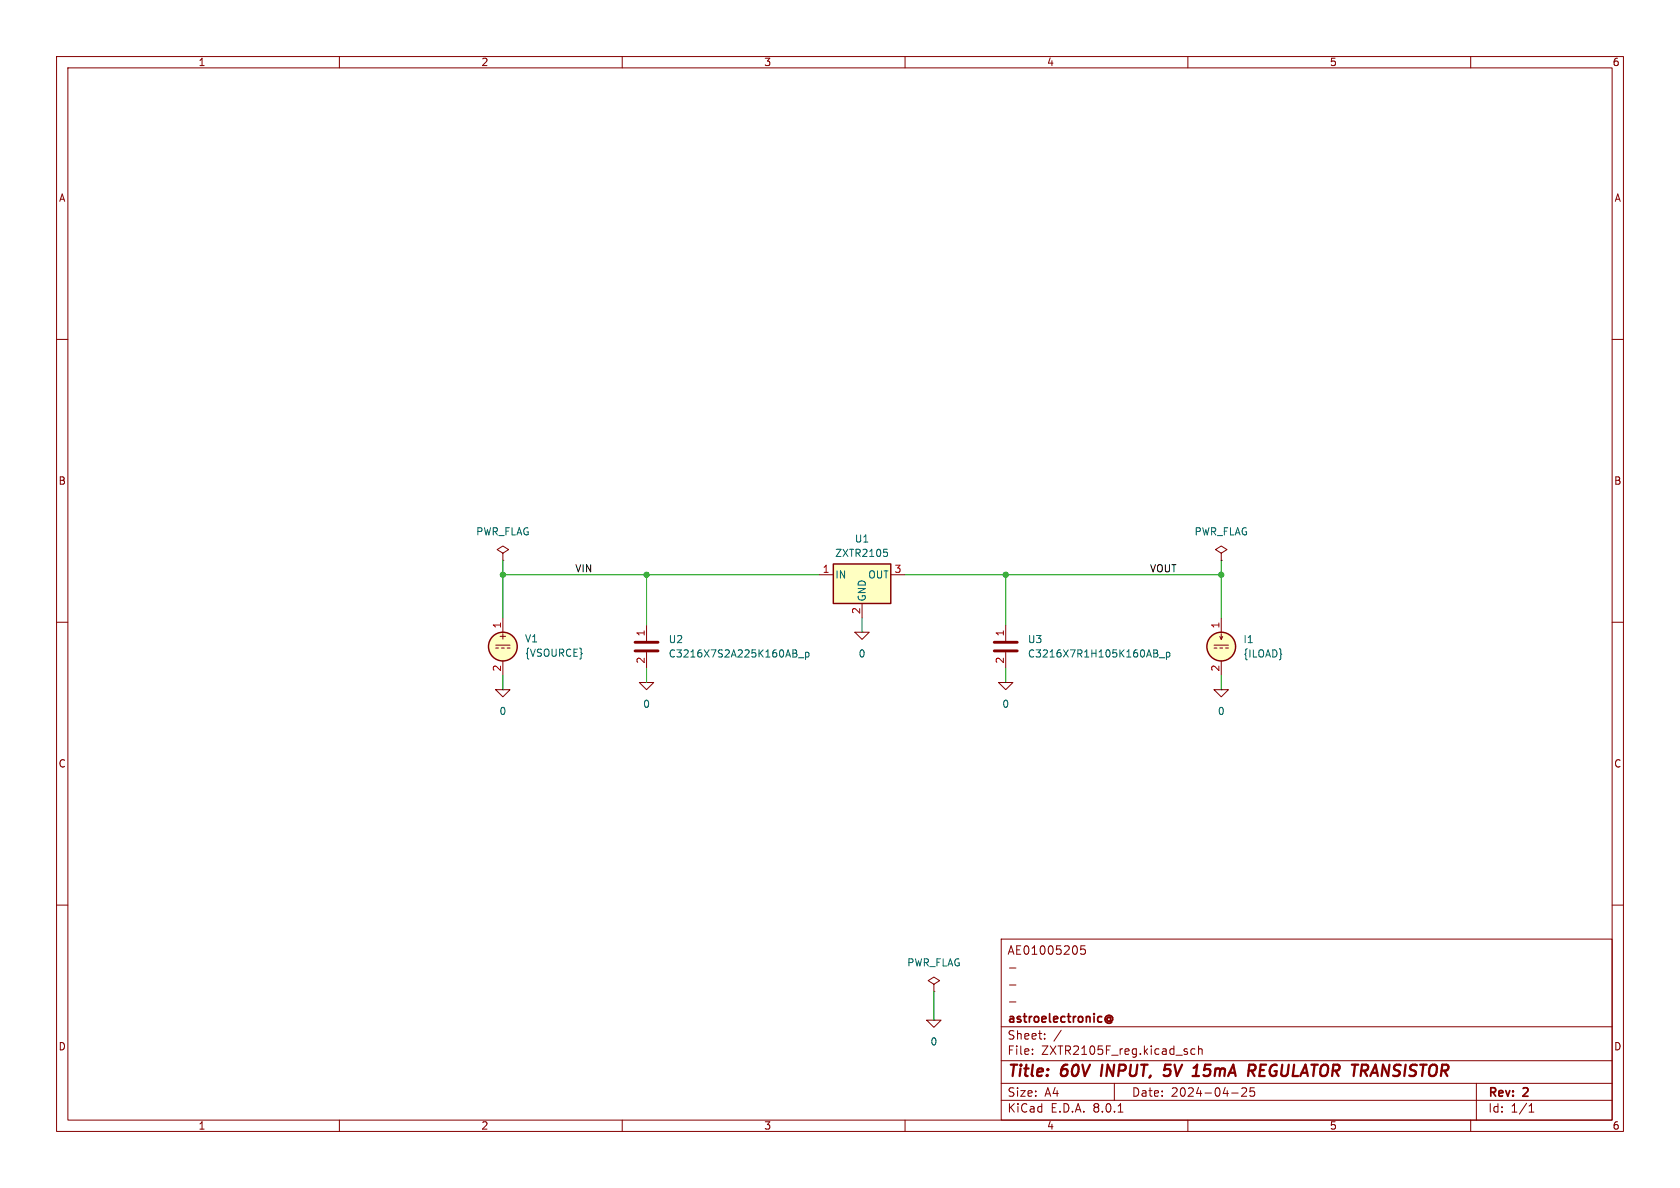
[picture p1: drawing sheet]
(kicad_sch
 (version 20231120)
 (generator "eeschema")
 (generator_version "8.0")
 (paper "A4")
 (title_block
  (title "60V INPUT, 5V 15mA REGULATOR TRANSISTOR")
  (date "2024-04-25")
  (rev "2")
  (company "astroelectronic@")
  (comment 1 "-")
  (comment 2 "-")
  (comment 3 "-")
  (comment 4 "AE01005205"))
 (lib_symbols
  (symbol "ZXTR2105F:0"
   (power)
   (pin_numbers hide)
   (pin_names
    (offset 0) hide) (exclude_from_sim no) (in_bom yes) (on_board yes)
   (property "Reference" "#GND" (at 0 -5.08 0) (effects (font (size 1.27 1.27)) (hide yes)))
   (property "Value" "0" (at 0 -2.54 0) (effects (font (size 1.27 1.27))))
   (property "Footprint" "" (at 0 0 0) (effects (font (size 1.27 1.27)) (hide yes)))
   (property "Datasheet" "https://ngspice.sourceforge.io/docs/ngspice-html-manual/manual.xhtml#subsec_Circuit_elements__device" (at 0 -10.16 0) (effects (font (size 1.27 1.27)) (hide yes)))
   (property "Description" "0V reference potential for simulation" (at 0 -7.62 0) (effects (font (size 1.27 1.27)) (hide yes)))
   (symbol "0_0_1"
    (polyline (pts (xy -1.27 0) (xy 0 -1.27) (xy 1.27 0) (xy -1.27 0)) (stroke (width 0) (type default)) (fill (type none))))
   (symbol "0_1_1"
    (pin power_in line (at 0 0 0) (length 0) (name "~" (effects (font (size 1.016 1.016)))) (number "1" (effects (font (size 1.016 1.016)))))))
  (symbol "ZXTR2105F:C"
   (pin_names
    (offset 0.254) hide) (exclude_from_sim no) (in_bom yes) (on_board yes)
   (property "Reference" "C" (at 0.635 2.54 0) (effects (font (size 1.27 1.27)) (justify left)))
   (property "Value" "C" (at 0.635 -2.54 0) (effects (font (size 1.27 1.27)) (justify left)))
   (property "Footprint" "" (at 0.9652 -3.81 0) (effects (font (size 1.27 1.27)) (hide yes)))
   (property "Datasheet" "~" (at 0 0 0) (effects (font (size 1.27 1.27)) (hide yes)))
   (property "Description" "Unpolarized capacitor" (at 0 0 0) (effects (font (size 1.27 1.27)) (hide yes)))
   (symbol "C_0_1"
    (polyline (pts (xy -2.032 -0.762) (xy 2.032 -0.762)) (stroke (width 0.508) (type default)) (fill (type none)))
    (polyline (pts (xy -2.032 0.762) (xy 2.032 0.762)) (stroke (width 0.508) (type default)) (fill (type none))))
   (symbol "C_1_1"
    (pin passive line (at 0 3.81 270) (length 2.794) (name "~" (effects (font (size 1.27 1.27)))) (number "1" (effects (font (size 1.27 1.27)))))
    (pin passive line (at 0 -3.81 90) (length 2.794) (name "~" (effects (font (size 1.27 1.27)))) (number "2" (effects (font (size 1.27 1.27)))))))
  (symbol "ZXTR2105F:IDC"
   (pin_names
    (offset 0.0254) hide) (exclude_from_sim no) (in_bom yes) (on_board yes)
   (property "Reference" "I" (at 2.54 2.54 0) (effects (font (size 1.27 1.27)) (justify left)))
   (property "Value" "1" (at 2.54 0 0) (effects (font (size 1.27 1.27)) (justify left)))
   (property "Footprint" "" (at 0 0 0) (effects (font (size 1.27 1.27)) (hide yes)))
   (property "Datasheet" "https://ngspice.sourceforge.io/docs/ngspice-html-manual/manual.xhtml#sec_Independent_Sources_for" (at 0 0 0) (effects (font (size 1.27 1.27)) (hide yes)))
   (property "Description" "Current source, DC" (at 0 0 0) (effects (font (size 1.27 1.27)) (hide yes)))
   (property "Sim.Pins" "1=+ 2=-" (at 0 0 0) (effects (font (size 1.27 1.27)) (hide yes)))
   (property "Sim.Type" "DC" (at 0 0 0) (effects (font (size 1.27 1.27)) (hide yes)))
   (property "Sim.Device" "I" (at 0 0 0) (effects (font (size 1.27 1.27)) (hide yes)))
   (symbol "IDC_0_0"
    (polyline (pts (xy -1.27 0.254) (xy 1.27 0.254)) (stroke (width 0) (type default)) (fill (type none)))
    (polyline (pts (xy -0.762 -0.254) (xy -1.27 -0.254)) (stroke (width 0) (type default)) (fill (type none)))
    (polyline (pts (xy 0.254 -0.254) (xy -0.254 -0.254)) (stroke (width 0) (type default)) (fill (type none)))
    (polyline (pts (xy 1.27 -0.254) (xy 0.762 -0.254)) (stroke (width 0) (type default)) (fill (type none))))
   (symbol "IDC_0_1"
    (polyline (pts (xy 0 1.27) (xy 0 2.286)) (stroke (width 0) (type default)) (fill (type none)))
    (polyline (pts (xy -0.254 1.778) (xy 0 1.27) (xy 0.254 1.778)) (stroke (width 0) (type default)) (fill (type none)))
    (circle (center 0 0) (radius 2.54) (stroke (width 0.254) (type default)) (fill (type background))))
   (symbol "IDC_1_1"
    (pin passive line (at 0 5.08 270) (length 2.54) (name "~" (effects (font (size 1.27 1.27)))) (number "1" (effects (font (size 1.27 1.27)))))
    (pin passive line (at 0 -5.08 90) (length 2.54) (name "~" (effects (font (size 1.27 1.27)))) (number "2" (effects (font (size 1.27 1.27)))))))
  (symbol "ZXTR2105F:PWR_FLAG"
   (power)
   (pin_numbers hide)
   (pin_names
    (offset 0) hide) (exclude_from_sim no) (in_bom yes) (on_board yes)
   (property "Reference" "#FLG" (at 0 1.905 0) (effects (font (size 1.27 1.27)) (hide yes)))
   (property "Value" "PWR_FLAG" (at 0 3.81 0) (effects (font (size 1.27 1.27))))
   (property "Footprint" "" (at 0 0 0) (effects (font (size 1.27 1.27)) (hide yes)))
   (property "Datasheet" "~" (at 0 0 0) (effects (font (size 1.27 1.27)) (hide yes)))
   (property "Description" "Special symbol for telling ERC where power comes from" (at 0 0 0) (effects (font (size 1.27 1.27)) (hide yes)))
   (symbol "PWR_FLAG_0_0"
    (pin power_out line (at 0 0 90) (length 0) (name "~" (effects (font (size 1.27 1.27)))) (number "1" (effects (font (size 1.27 1.27))))))
   (symbol "PWR_FLAG_0_1"
    (polyline (pts (xy 0 0) (xy 0 1.27) (xy -1.016 1.905) (xy 0 2.54) (xy 1.016 1.905) (xy 0 1.27)) (stroke (width 0) (type default)) (fill (type none)))))
  (symbol "ZXTR2105F:VDC"
   (pin_names
    (offset 0.0254) hide) (exclude_from_sim no) (in_bom yes) (on_board yes)
   (property "Reference" "V" (at 2.54 2.54 0) (effects (font (size 1.27 1.27)) (justify left)))
   (property "Value" "1" (at 2.54 0 0) (effects (font (size 1.27 1.27)) (justify left)))
   (property "Footprint" "" (at 0 0 0) (effects (font (size 1.27 1.27)) (hide yes)))
   (property "Datasheet" "https://ngspice.sourceforge.io/docs/ngspice-html-manual/manual.xhtml#sec_Independent_Sources_for" (at 0 0 0) (effects (font (size 1.27 1.27)) (hide yes)))
   (property "Description" "Voltage source, DC" (at 0 0 0) (effects (font (size 1.27 1.27)) (hide yes)))
   (property "Sim.Pins" "1=+ 2=-" (at 0 0 0) (effects (font (size 1.27 1.27)) (hide yes)))
   (property "Sim.Type" "DC" (at 0 0 0) (effects (font (size 1.27 1.27)) (hide yes)))
   (property "Sim.Device" "V" (at 0 0 0) (effects (font (size 1.27 1.27)) (justify left) (hide yes)))
   (symbol "VDC_0_0"
    (polyline (pts (xy -1.27 0.254) (xy 1.27 0.254)) (stroke (width 0) (type default)) (fill (type none)))
    (polyline (pts (xy -0.762 -0.254) (xy -1.27 -0.254)) (stroke (width 0) (type default)) (fill (type none)))
    (polyline (pts (xy 0.254 -0.254) (xy -0.254 -0.254)) (stroke (width 0) (type default)) (fill (type none)))
    (polyline (pts (xy 1.27 -0.254) (xy 0.762 -0.254)) (stroke (width 0) (type default)) (fill (type none)))
    (text "+" (at 0 1.905 0) (effects (font (size 1.27 1.27)))))
   (symbol "VDC_0_1"
    (circle (center 0 0) (radius 2.54) (stroke (width 0.254) (type default)) (fill (type background))))
   (symbol "VDC_1_1"
    (pin passive line (at 0 5.08 270) (length 2.54) (name "~" (effects (font (size 1.27 1.27)))) (number "1" (effects (font (size 1.27 1.27)))))
    (pin passive line (at 0 -5.08 90) (length 2.54) (name "~" (effects (font (size 1.27 1.27)))) (number "2" (effects (font (size 1.27 1.27)))))))
  (symbol "ZXTR2105F:ZXTR2105F"
   (pin_names
    (offset 0.254)) (exclude_from_sim no) (in_bom yes) (on_board yes)
   (property "Reference" "U" (at -3.81 3.175 0) (effects (font (size 1.27 1.27))))
   (property "Value" "ZXTR2105F" (at 0 3.175 0) (effects (font (size 1.27 1.27)) (justify left)))
   (property "Footprint" "Package_TO_SOT_SMD:SOT-23-3" (at 0 5.715 0) (effects (font (size 1.27 1.27)
    (italic yes)) (hide yes)))
   (property "Datasheet" "https://www.diodes.com/part/view/ZXTR2105F" (at 0 -1.27 0) (effects (font (size 1.27 1.27)) (hide yes)))
   (property "Description" "60V INPUT, 5V 15mA REGULATOR TRANSISTOR " (at 0 0 0) (effects (font (size 1.27 1.27)) (hide yes)))
   (symbol "ZXTR2105F_0_1"
    (rectangle (start -5.08 1.905) (end 5.08 -5.08) (stroke (width 0.254) (type default)) (fill (type background))))
   (symbol "ZXTR2105F_1_1"
    (pin passive line (at -7.62 0 0) (length 2.54) (name "IN" (effects (font (size 1.27 1.27)))) (number "1" (effects (font (size 1.27 1.27)))))
    (pin passive line (at 0 -7.62 90) (length 2.54) (name "GND" (effects (font (size 1.27 1.27)))) (number "2" (effects (font (size 1.27 1.27)))))
    (pin passive line (at 7.62 0 180) (length 2.54) (name "OUT" (effects (font (size 1.27 1.27)))) (number "3" (effects (font (size 1.27 1.27))))))))
 (junction
  (at 114.3 101.6)
  (diameter 0)
  (color 0 0 0 0))
 (junction
  (at 88.9 101.6)
  (diameter 0)
  (color 0 0 0 0))
 (junction
  (at 177.8 101.6)
  (diameter 0)
  (color 0 0 0 0))
 (junction
  (at 215.9 101.6)
  (diameter 0)
  (color 0 0 0 0))
 (wire
  (pts (xy 177.8 101.6) (xy 215.9 101.6))
  (stroke (width 0) (type default)))
 (wire
  (pts (xy 88.9 109.22) (xy 88.9 101.6))
  (stroke (width 0) (type default)))
 (wire
  (pts (xy 152.4 109.22) (xy 152.4 111.76))
  (stroke (width 0) (type default)))
 (wire
  (pts (xy 114.3 101.6) (xy 144.78 101.6))
  (stroke (width 0) (type default)))
 (wire
  (pts (xy 177.8 118.11) (xy 177.8 120.65))
  (stroke (width 0) (type default)))
 (wire
  (pts (xy 177.8 101.6) (xy 177.8 110.49))
  (stroke (width 0) (type default)))
 (wire
  (pts (xy 88.9 99.06) (xy 88.9 101.6))
  (stroke (width 0) (type default)))
 (wire
  (pts (xy 165.1 175.26) (xy 165.1 180.34))
  (stroke (width 0) (type default)))
 (wire
  (pts (xy 215.9 99.06) (xy 215.9 101.6))
  (stroke (width 0) (type default)))
 (wire
  (pts (xy 215.9 119.38) (xy 215.9 121.92))
  (stroke (width 0) (type default)))
 (wire
  (pts (xy 160.02 101.6) (xy 177.8 101.6))
  (stroke (width 0) (type default)))
 (wire
  (pts (xy 88.9 101.6) (xy 114.3 101.6))
  (stroke (width 0) (type default)))
 (wire
  (pts (xy 215.9 109.22) (xy 215.9 101.6))
  (stroke (width 0) (type default)))
 (wire
  (pts (xy 114.3 118.11) (xy 114.3 120.65))
  (stroke (width 0) (type default)))
 (wire
  (pts (xy 88.9 119.38) (xy 88.9 121.92))
  (stroke (width 0) (type default)))
 (wire
  (pts (xy 114.3 110.49) (xy 114.3 101.6))
  (stroke (width 0) (type default)))
 (label "VOUT"
  (at 203.2 101.6 0)
  (fields_autoplaced yes)
  (effects (font (size 1.27 1.27)) (justify left bottom)))
 (label "VIN"
  (at 101.6 101.6 0)
  (fields_autoplaced yes)
  (effects (font (size 1.27 1.27)) (justify left bottom)))
 (symbol
  (lib_id "ZXTR2105F:C")
  (at 114.3 114.3 0)
  (unit 1)
  (exclude_from_sim no)
  (in_bom yes)
  (on_board yes)
  (dnp no)
  (fields_autoplaced yes)
  (property "Reference" "U2" (at 118.11 113.0299 0) (effects (font (size 1.27 1.27)) (justify left)))
  (property "Value" "C3216X7S2A225K160AB_p" (at 118.11 115.5699 0) (effects (font (size 1.27 1.27)) (justify left)))
  (property "Footprint" "" (at 115.2652 118.11 0) (effects (font (size 1.27 1.27)) (hide yes)))
  (property "Datasheet" "~" (at 114.3 114.3 0) (effects (font (size 1.27 1.27)) (hide yes)))
  (property "Description" "Unpolarized capacitor" (at 114.3 114.3 0) (effects (font (size 1.27 1.27)) (hide yes)))
  (property "Sim.Library" "C:\\AE\\ZXTR2105F\\_models\\c3216x7s2a225k160ab_p.mod" (at 114.3 114.3 0) (effects (font (size 1.27 1.27)) (hide yes)))
  (property "Sim.Name" "C3216X7S2A225K160AB_p" (at 114.3 114.3 0) (effects (font (size 1.27 1.27)) (hide yes)))
  (property "Sim.Device" "SUBCKT" (at 114.3 114.3 0) (effects (font (size 1.27 1.27)) (hide yes)))
  (property "Sim.Pins" "1=n1 2=n2" (at 114.3 114.3 0) (effects (font (size 1.27 1.27)) (hide yes)))
  (pin "1")
  (pin "2")
  (instances (project "ZXTR2105F_reg" (path "" (reference "U2") (unit 1))) (project "ZXTR2105F" (path "" (reference "U2") (unit 1)))))
 (symbol
  (lib_id "ZXTR2105F:0")
  (at 152.4 111.76 0)
  (unit 1)
  (exclude_from_sim no)
  (in_bom yes)
  (on_board yes)
  (dnp no)
  (fields_autoplaced yes)
  (property "Reference" "#GND01" (at 152.4 116.84 0) (effects (font (size 1.27 1.27)) (hide yes)))
  (property "Value" "0" (at 152.4 115.57 0) (effects (font (size 1.27 1.27))))
  (property "Footprint" "" (at 152.4 111.76 0) (effects (font (size 1.27 1.27)) (hide yes)))
  (property "Datasheet" "https://ngspice.sourceforge.io/docs/ngspice-html-manual/manual.xhtml#subsec_Circuit_elements__device" (at 152.4 121.92 0) (effects (font (size 1.27 1.27)) (hide yes)))
  (property "Description" "0V reference potential for simulation" (at 152.4 119.38 0) (effects (font (size 1.27 1.27)) (hide yes)))
  (pin "1")
  (instances (project "ZXTR2105F_reg" (path "" (reference "#GND01") (unit 1))) (project "ZXTR2105F" (path "" (reference "#GND01") (unit 1)))))
 (symbol
  (lib_id "ZXTR2105F:PWR_FLAG")
  (at 165.1 175.26 0)
  (unit 1)
  (exclude_from_sim no)
  (in_bom yes)
  (on_board yes)
  (dnp no)
  (fields_autoplaced yes)
  (property "Reference" "#FLG03" (at 165.1 173.355 0) (effects (font (size 1.27 1.27)) (hide yes)))
  (property "Value" "PWR_FLAG" (at 165.1 170.18 0) (effects (font (size 1.27 1.27))))
  (property "Footprint" "" (at 165.1 175.26 0) (effects (font (size 1.27 1.27)) (hide yes)))
  (property "Datasheet" "~" (at 165.1 175.26 0) (effects (font (size 1.27 1.27)) (hide yes)))
  (property "Description" "Special symbol for telling ERC where power comes from" (at 165.1 175.26 0) (effects (font (size 1.27 1.27)) (hide yes)))
  (pin "1")
  (instances (project "ZXTR2105F_reg" (path "" (reference "#FLG03") (unit 1))) (project "ZXTR2105F" (path "" (reference "#FLG03") (unit 1)))))
 (symbol
  (lib_id "ZXTR2105F:0")
  (at 215.9 121.92 0)
  (unit 1)
  (exclude_from_sim no)
  (in_bom yes)
  (on_board yes)
  (dnp no)
  (fields_autoplaced yes)
  (property "Reference" "#GND04" (at 215.9 127 0) (effects (font (size 1.27 1.27)) (hide yes)))
  (property "Value" "0" (at 215.9 125.73 0) (effects (font (size 1.27 1.27))))
  (property "Footprint" "" (at 215.9 121.92 0) (effects (font (size 1.27 1.27)) (hide yes)))
  (property "Datasheet" "https://ngspice.sourceforge.io/docs/ngspice-html-manual/manual.xhtml#subsec_Circuit_elements__device" (at 215.9 132.08 0) (effects (font (size 1.27 1.27)) (hide yes)))
  (property "Description" "0V reference potential for simulation" (at 215.9 129.54 0) (effects (font (size 1.27 1.27)) (hide yes)))
  (pin "1")
  (instances (project "ZXTR2105F_reg" (path "" (reference "#GND04") (unit 1))) (project "ZXTR2105F" (path "" (reference "#GND04") (unit 1)))))
 (symbol
  (lib_id "ZXTR2105F:IDC")
  (at 215.9 114.3 0)
  (unit 1)
  (exclude_from_sim no)
  (in_bom yes)
  (on_board yes)
  (dnp no)
  (fields_autoplaced yes)
  (property "Reference" "I1" (at 219.71 113.0299 0) (effects (font (size 1.27 1.27)) (justify left)))
  (property "Value" "{ILOAD}" (at 219.71 115.5699 0) (effects (font (size 1.27 1.27)) (justify left)))
  (property "Footprint" "" (at 215.9 114.3 0) (effects (font (size 1.27 1.27)) (hide yes)))
  (property "Datasheet" "https://ngspice.sourceforge.io/docs/ngspice-html-manual/manual.xhtml#sec_Independent_Sources_for" (at 215.9 114.3 0) (effects (font (size 1.27 1.27)) (hide yes)))
  (property "Description" "Current source, DC" (at 215.9 114.3 0) (effects (font (size 1.27 1.27)) (hide yes)))
  (property "Sim.Pins" "1=+ 2=-" (at 215.9 114.3 0) (effects (font (size 1.27 1.27)) (hide yes)))
  (property "Sim.Type" "DC" (at 215.9 114.3 0) (effects (font (size 1.27 1.27)) (hide yes)))
  (property "Sim.Device" "I" (at 215.9 114.3 0) (effects (font (size 1.27 1.27)) (hide yes)))
  (pin "1")
  (pin "2")
  (instances (project "ZXTR2105F_reg" (path "" (reference "I1") (unit 1))) (project "ZXTR2105F" (path "" (reference "I1") (unit 1)))))
 (symbol
  (lib_id "ZXTR2105F:0")
  (at 177.8 120.65 0)
  (unit 1)
  (exclude_from_sim no)
  (in_bom yes)
  (on_board yes)
  (dnp no)
  (fields_autoplaced yes)
  (property "Reference" "#GND03" (at 177.8 125.73 0) (effects (font (size 1.27 1.27)) (hide yes)))
  (property "Value" "0" (at 177.8 124.46 0) (effects (font (size 1.27 1.27))))
  (property "Footprint" "" (at 177.8 120.65 0) (effects (font (size 1.27 1.27)) (hide yes)))
  (property "Datasheet" "https://ngspice.sourceforge.io/docs/ngspice-html-manual/manual.xhtml#subsec_Circuit_elements__device" (at 177.8 130.81 0) (effects (font (size 1.27 1.27)) (hide yes)))
  (property "Description" "0V reference potential for simulation" (at 177.8 128.27 0) (effects (font (size 1.27 1.27)) (hide yes)))
  (pin "1")
  (instances (project "ZXTR2105F_reg" (path "" (reference "#GND03") (unit 1))) (project "ZXTR2105F" (path "" (reference "#GND03") (unit 1)))))
 (symbol
  (lib_id "ZXTR2105F:PWR_FLAG")
  (at 88.9 99.06 0)
  (unit 1)
  (exclude_from_sim no)
  (in_bom yes)
  (on_board yes)
  (dnp no)
  (fields_autoplaced yes)
  (property "Reference" "#FLG01" (at 88.9 97.155 0) (effects (font (size 1.27 1.27)) (hide yes)))
  (property "Value" "PWR_FLAG" (at 88.9 93.98 0) (effects (font (size 1.27 1.27))))
  (property "Footprint" "" (at 88.9 99.06 0) (effects (font (size 1.27 1.27)) (hide yes)))
  (property "Datasheet" "~" (at 88.9 99.06 0) (effects (font (size 1.27 1.27)) (hide yes)))
  (property "Description" "Special symbol for telling ERC where power comes from" (at 88.9 99.06 0) (effects (font (size 1.27 1.27)) (hide yes)))
  (pin "1")
  (instances (project "ZXTR2105F_reg" (path "" (reference "#FLG01") (unit 1))) (project "ZXTR2105F" (path "" (reference "#FLG01") (unit 1)))))
 (symbol
  (lib_id "ZXTR2105F:0")
  (at 114.3 120.65 0)
  (unit 1)
  (exclude_from_sim no)
  (in_bom yes)
  (on_board yes)
  (dnp no)
  (fields_autoplaced yes)
  (property "Reference" "#GND02" (at 114.3 125.73 0) (effects (font (size 1.27 1.27)) (hide yes)))
  (property "Value" "0" (at 114.3 124.46 0) (effects (font (size 1.27 1.27))))
  (property "Footprint" "" (at 114.3 120.65 0) (effects (font (size 1.27 1.27)) (hide yes)))
  (property "Datasheet" "https://ngspice.sourceforge.io/docs/ngspice-html-manual/manual.xhtml#subsec_Circuit_elements__device" (at 114.3 130.81 0) (effects (font (size 1.27 1.27)) (hide yes)))
  (property "Description" "0V reference potential for simulation" (at 114.3 128.27 0) (effects (font (size 1.27 1.27)) (hide yes)))
  (pin "1")
  (instances (project "ZXTR2105F_reg" (path "" (reference "#GND02") (unit 1))) (project "ZXTR2105F" (path "" (reference "#GND02") (unit 1)))))
 (symbol
  (lib_id "ZXTR2105F:0")
  (at 165.1 180.34 0)
  (unit 1)
  (exclude_from_sim no)
  (in_bom yes)
  (on_board yes)
  (dnp no)
  (fields_autoplaced yes)
  (property "Reference" "#GND05" (at 165.1 185.42 0) (effects (font (size 1.27 1.27)) (hide yes)))
  (property "Value" "0" (at 165.1 184.15 0) (effects (font (size 1.27 1.27))))
  (property "Footprint" "" (at 165.1 180.34 0) (effects (font (size 1.27 1.27)) (hide yes)))
  (property "Datasheet" "https://ngspice.sourceforge.io/docs/ngspice-html-manual/manual.xhtml#subsec_Circuit_elements__device" (at 165.1 190.5 0) (effects (font (size 1.27 1.27)) (hide yes)))
  (property "Description" "0V reference potential for simulation" (at 165.1 187.96 0) (effects (font (size 1.27 1.27)) (hide yes)))
  (pin "1")
  (instances (project "ZXTR2105F_reg" (path "" (reference "#GND05") (unit 1))) (project "ZXTR2105F" (path "" (reference "#GND05") (unit 1)))))
 (symbol
  (lib_id "ZXTR2105F:ZXTR2105F")
  (at 152.4 101.6 0)
  (unit 1)
  (exclude_from_sim no)
  (in_bom yes)
  (on_board yes)
  (dnp no)
  (fields_autoplaced yes)
  (property "Reference" "U1" (at 152.4 95.25 0) (effects (font (size 1.27 1.27))))
  (property "Value" "ZXTR2105" (at 152.4 97.79 0) (effects (font (size 1.27 1.27))))
  (property "Footprint" "Package_TO_SOT_SMD:SOT-23-3" (at 152.4 95.885 0) (effects (font (size 1.27 1.27)
    (italic yes)) (hide yes)))
  (property "Datasheet" "https://www.diodes.com/part/view/ZXTR2105F" (at 152.4 102.87 0) (effects (font (size 1.27 1.27)) (hide yes)))
  (property "Description" "60V INPUT, 5V 15mA REGULATOR TRANSISTOR " (at 152.4 101.6 0) (effects (font (size 1.27 1.27)) (hide yes)))
  (property "Sim.Library" "C:\\AE\\ZXTR2105F\\_models\\ZXTR2105F.spice.txt" (at 152.4 101.6 0) (effects (font (size 1.27 1.27)) (hide yes)))
  (property "Sim.Name" "ZXTR2105" (at 152.4 101.6 0) (effects (font (size 1.27 1.27)) (hide yes)))
  (property "Sim.Device" "SUBCKT" (at 152.4 101.6 0) (effects (font (size 1.27 1.27)) (hide yes)))
  (property "Sim.Pins" "1=1 2=2 3=3" (at 152.4 101.6 0) (effects (font (size 1.27 1.27)) (hide yes)))
  (pin "2")
  (pin "3")
  (pin "1")
  (instances (project "ZXTR2105F_reg" (path "" (reference "U1") (unit 1))) (project "ZXTR2105F" (path "" (reference "U1") (unit 1)))))
 (symbol
  (lib_id "ZXTR2105F:C")
  (at 177.8 114.3 0)
  (unit 1)
  (exclude_from_sim no)
  (in_bom yes)
  (on_board yes)
  (dnp no)
  (fields_autoplaced yes)
  (property "Reference" "U3" (at 181.61 113.0299 0) (effects (font (size 1.27 1.27)) (justify left)))
  (property "Value" "C3216X7R1H105K160AB_p" (at 181.61 115.5699 0) (effects (font (size 1.27 1.27)) (justify left)))
  (property "Footprint" "" (at 178.7652 118.11 0) (effects (font (size 1.27 1.27)) (hide yes)))
  (property "Datasheet" "~" (at 177.8 114.3 0) (effects (font (size 1.27 1.27)) (hide yes)))
  (property "Description" "Unpolarized capacitor" (at 177.8 114.3 0) (effects (font (size 1.27 1.27)) (hide yes)))
  (property "Sim.Library" "C:\\AE\\ZXTR2105F\\_models\\c3216x7r1h105k160ab_p.mod" (at 177.8 114.3 0) (effects (font (size 1.27 1.27)) (hide yes)))
  (property "Sim.Name" "C3216X7R1H105K160AB_p" (at 177.8 114.3 0) (effects (font (size 1.27 1.27)) (hide yes)))
  (property "Sim.Device" "SUBCKT" (at 177.8 114.3 0) (effects (font (size 1.27 1.27)) (hide yes)))
  (property "Sim.Pins" "1=n1 2=n2" (at 177.8 114.3 0) (effects (font (size 1.27 1.27)) (hide yes)))
  (pin "1")
  (pin "2")
  (instances (project "ZXTR2105F_reg" (path "" (reference "U3") (unit 1))) (project "ZXTR2105F" (path "" (reference "U3") (unit 1)))))
 (symbol
  (lib_id "ZXTR2105F:PWR_FLAG")
  (at 215.9 99.06 0)
  (unit 1)
  (exclude_from_sim no)
  (in_bom yes)
  (on_board yes)
  (dnp no)
  (fields_autoplaced yes)
  (property "Reference" "#FLG02" (at 215.9 97.155 0) (effects (font (size 1.27 1.27)) (hide yes)))
  (property "Value" "PWR_FLAG" (at 215.9 93.98 0) (effects (font (size 1.27 1.27))))
  (property "Footprint" "" (at 215.9 99.06 0) (effects (font (size 1.27 1.27)) (hide yes)))
  (property "Datasheet" "~" (at 215.9 99.06 0) (effects (font (size 1.27 1.27)) (hide yes)))
  (property "Description" "Special symbol for telling ERC where power comes from" (at 215.9 99.06 0) (effects (font (size 1.27 1.27)) (hide yes)))
  (pin "1")
  (instances (project "ZXTR2105F_reg" (path "" (reference "#FLG02") (unit 1))) (project "ZXTR2105F" (path "" (reference "#FLG02") (unit 1)))))
 (symbol
  (lib_id "ZXTR2105F:0")
  (at 88.9 121.92 0)
  (unit 1)
  (exclude_from_sim no)
  (in_bom yes)
  (on_board yes)
  (dnp no)
  (fields_autoplaced yes)
  (property "Reference" "#GND06" (at 88.9 127 0) (effects (font (size 1.27 1.27)) (hide yes)))
  (property "Value" "0" (at 88.9 125.73 0) (effects (font (size 1.27 1.27))))
  (property "Footprint" "" (at 88.9 121.92 0) (effects (font (size 1.27 1.27)) (hide yes)))
  (property "Datasheet" "https://ngspice.sourceforge.io/docs/ngspice-html-manual/manual.xhtml#subsec_Circuit_elements__device" (at 88.9 132.08 0) (effects (font (size 1.27 1.27)) (hide yes)))
  (property "Description" "0V reference potential for simulation" (at 88.9 129.54 0) (effects (font (size 1.27 1.27)) (hide yes)))
  (pin "1")
  (instances (project "ZXTR2105F_reg" (path "" (reference "#GND06") (unit 1))) (project "ZXTR2105F" (path "" (reference "#GND06") (unit 1)))))
 (symbol
  (lib_id "ZXTR2105F:VDC")
  (at 88.9 114.3 0)
  (unit 1)
  (exclude_from_sim no)
  (in_bom yes)
  (on_board yes)
  (dnp no)
  (fields_autoplaced yes)
  (property "Reference" "V1" (at 92.71 112.9001 0) (effects (font (size 1.27 1.27)) (justify left)))
  (property "Value" "{VSOURCE}" (at 92.71 115.4401 0) (effects (font (size 1.27 1.27)) (justify left)))
  (property "Footprint" "" (at 88.9 114.3 0) (effects (font (size 1.27 1.27)) (hide yes)))
  (property "Datasheet" "https://ngspice.sourceforge.io/docs/ngspice-html-manual/manual.xhtml#sec_Independent_Sources_for" (at 88.9 114.3 0) (effects (font (size 1.27 1.27)) (hide yes)))
  (property "Description" "Voltage source, DC" (at 88.9 114.3 0) (effects (font (size 1.27 1.27)) (hide yes)))
  (property "Sim.Pins" "1=+ 2=-" (at 88.9 114.3 0) (effects (font (size 1.27 1.27)) (hide yes)))
  (property "Sim.Type" "DC" (at 88.9 114.3 0) (effects (font (size 1.27 1.27)) (hide yes)))
  (property "Sim.Device" "V" (at 88.9 114.3 0) (effects (font (size 1.27 1.27)) (justify left) (hide yes)))
  (pin "1")
  (pin "2")
  (instances (project "ZXTR2105F_reg" (path "" (reference "V1") (unit 1))) (project "ZXTR2105F" (path "" (reference "V1") (unit 1)))))
 (sheet_instances
  (path ""
   (page "1"))))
